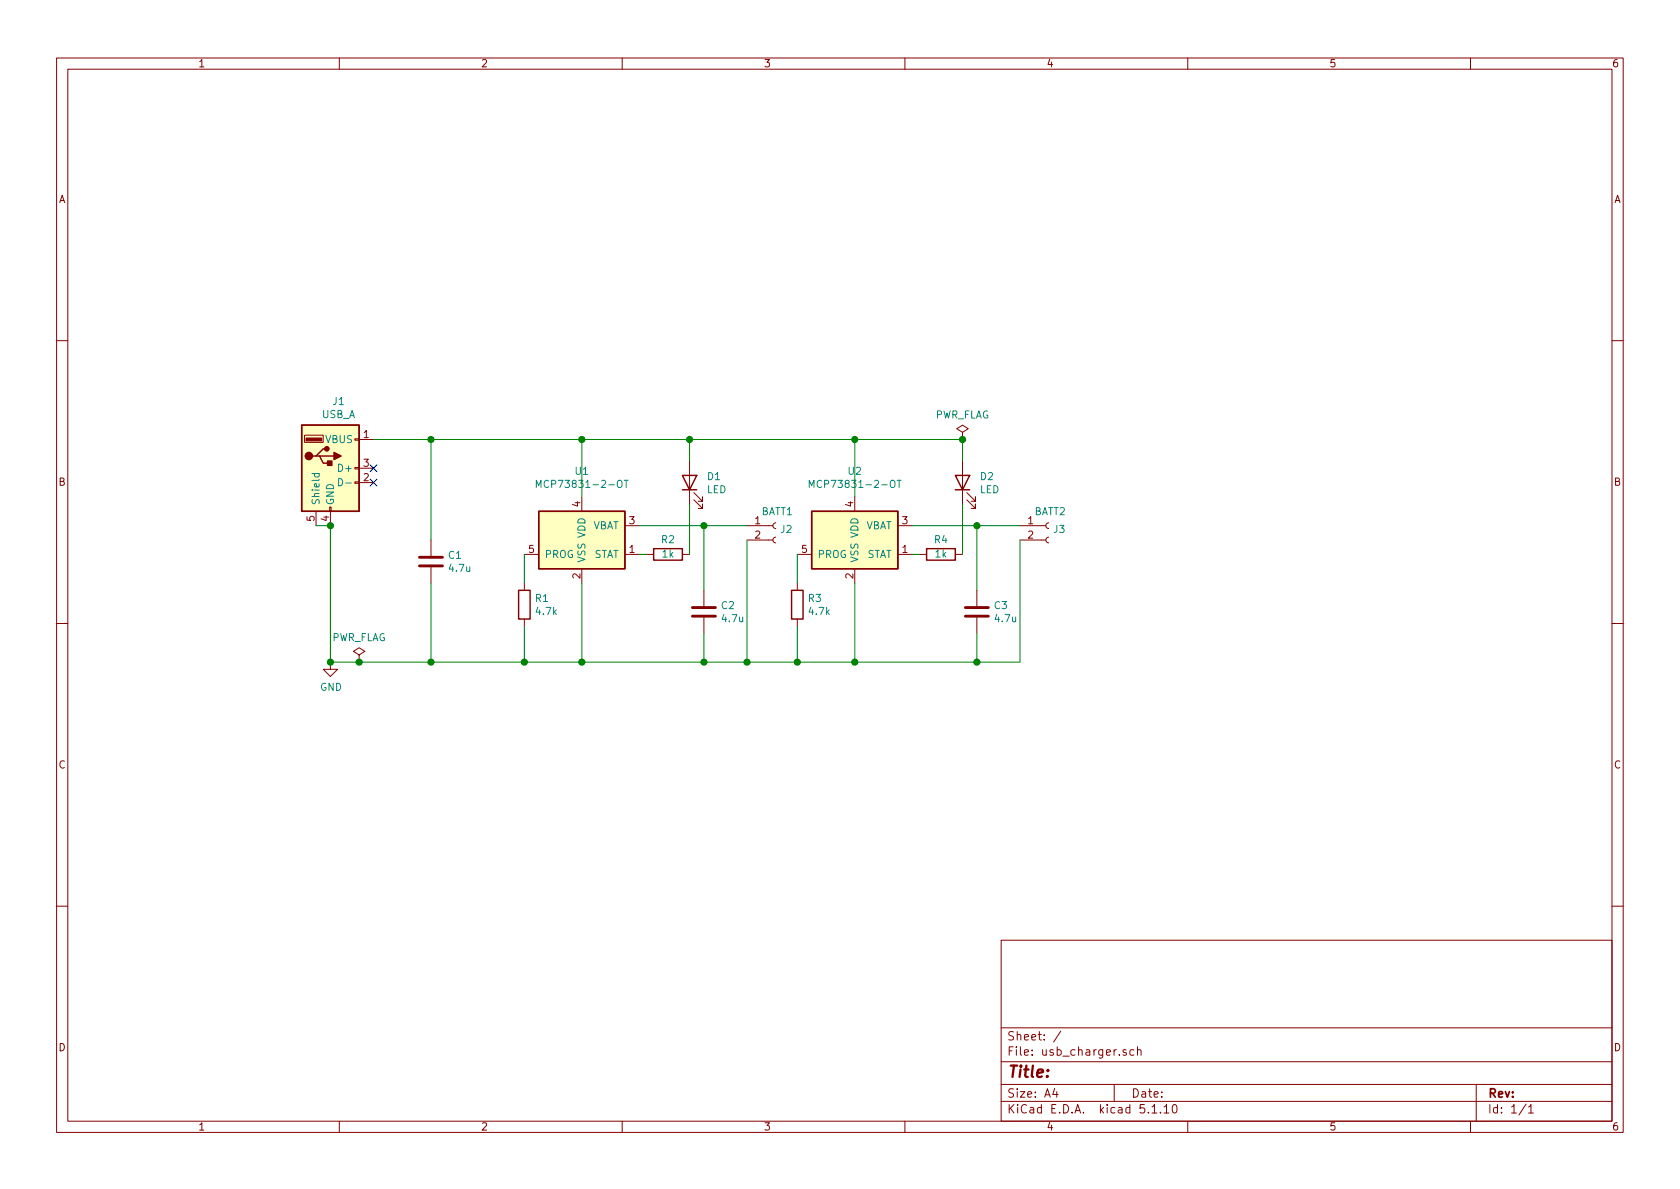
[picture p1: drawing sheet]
EESchema Schematic File Version 4
EELAYER 30 0
EELAYER END
$Descr A4 11693 8268
encoding utf-8
Sheet 1 1
Title ""
Date ""
Rev ""
Comp ""
Comment1 ""
Comment2 ""
Comment3 ""
Comment4 ""
$EndDescr
$Comp
L Battery_Management:MCP73831-2-OT U1
U 1 1
P 4050 3750
F 0 "U1" H 4050 4231 50  0000 C CNN
F 1 "MCP73831-2-OT" H 4050 4140 50  0000 C CNN
F 2 "TO_SOT_Packages_SMD:SOT-23-5_HandSoldering" H 4100 3500 50  0001 L CIN
F 3 "http://ww1.microchip.com/downloads/en/DeviceDoc/20001984g.pdf" H 3900 3700 50  0001 C CNN
	1    4050 3750
	1    0    0    -1  
$EndComp
$Comp
L Connector:USB_A J1
U 1 1
P 2300 3250
F 0 "J1" H 2357 3717 50  0000 C CNN
F 1 "USB_A" H 2357 3626 50  0000 C CNN
F 2 "Connect:USB_A" H 2450 3200 50  0001 C CNN
F 3 " ~" H 2450 3200 50  0001 C CNN
	1    2300 3250
	1    0    0    -1  
$EndComp
$Comp
L Device:C C1
U 1 1
P 3000 3900
F 0 "C1" H 3115 3946 50  0000 L CNN
F 1 "4.7u" H 3115 3855 50  0000 L CNN
F 2 "Capacitors_SMD:C_0603_HandSoldering" H 3038 3750 50  0001 C CNN
F 3 "~" H 3000 3900 50  0001 C CNN
	1    3000 3900
	1    0    0    -1  
$EndComp
$Comp
L Device:R R1
U 1 1
P 3650 4200
F 0 "R1" H 3720 4246 50  0000 L CNN
F 1 "4.7k" H 3720 4155 50  0000 L CNN
F 2 "Resistors_SMD:R_0603_HandSoldering" V 3580 4200 50  0001 C CNN
F 3 "~" H 3650 4200 50  0001 C CNN
	1    3650 4200
	1    0    0    -1  
$EndComp
Wire Wire Line
	4050 4050 4050 4600
Wire Wire Line
	2200 3650 2300 3650
Wire Wire Line
	2300 3650 2300 4600
Wire Wire Line
	2300 4600 2500 4600
Connection ~ 2300 3650
Connection ~ 4050 4600
$Comp
L power:PWR_FLAG #FLG01
U 1 1
P 2500 4600
F 0 "#FLG01" H 2500 4675 50  0001 C CNN
F 1 "PWR_FLAG" H 2500 4773 50  0000 C CNN
F 2 "" H 2500 4600 50  0001 C CNN
F 3 "~" H 2500 4600 50  0001 C CNN
	1    2500 4600
	1    0    0    -1  
$EndComp
Connection ~ 2500 4600
Wire Wire Line
	2500 4600 3000 4600
NoConn ~ 2600 3250
NoConn ~ 2600 3350
Wire Wire Line
	2600 3050 3000 3050
$Comp
L Device:LED D1
U 1 1
P 4800 3350
F 0 "D1" V 4839 3232 50  0000 R CNN
F 1 "LED" V 4748 3232 50  0000 R CNN
F 2 "LEDs:LED_0603_HandSoldering" H 4800 3350 50  0001 C CNN
F 3 "~" H 4800 3350 50  0001 C CNN
	1    4800 3350
	0    -1   -1   0   
$EndComp
Wire Wire Line
	4050 3450 4050 3050
Connection ~ 4050 3050
Wire Wire Line
	3650 4050 3650 3850
Wire Wire Line
	3650 4350 3650 4600
Connection ~ 3650 4600
Wire Wire Line
	3650 4600 4050 4600
Wire Wire Line
	3000 4050 3000 4600
Connection ~ 3000 4600
Wire Wire Line
	3000 4600 3650 4600
Wire Wire Line
	3000 3050 3000 3750
Connection ~ 3000 3050
Wire Wire Line
	3000 3050 4050 3050
Wire Wire Line
	4050 3050 4800 3050
Wire Wire Line
	4800 3200 4800 3050
Connection ~ 4800 3050
Wire Wire Line
	4800 3500 4800 3850
$Comp
L Device:R R2
U 1 1
P 4650 3850
F 0 "R2" V 4750 3850 50  0000 C CNN
F 1 "1k" V 4650 3850 50  0000 C CNN
F 2 "Resistors_SMD:R_0603_HandSoldering" V 4580 3850 50  0001 C CNN
F 3 "~" H 4650 3850 50  0001 C CNN
	1    4650 3850
	0    -1   -1   0   
$EndComp
Wire Wire Line
	4450 3850 4500 3850
$Comp
L Connector:Conn_01x02_Female J2
U 1 1
P 5400 3650
F 0 "J2" H 5428 3626 50  0000 L CNN
F 1 "BATT1" H 5300 3750 50  0000 L CNN
F 2 "Connectors_Molex:Molex_PicoBlade_53047-0210_02x1.25mm_Straight" H 5400 3650 50  0001 C CNN
F 3 "~" H 5400 3650 50  0001 C CNN
	1    5400 3650
	1    0    0    -1  
$EndComp
Wire Wire Line
	5200 3750 5200 4600
Wire Wire Line
	4050 4600 4900 4600
Wire Wire Line
	4450 3650 4900 3650
$Comp
L Device:C C2
U 1 1
P 4900 4250
F 0 "C2" H 5015 4296 50  0000 L CNN
F 1 "4.7u" H 5015 4205 50  0000 L CNN
F 2 "Capacitors_SMD:C_0603_HandSoldering" H 4938 4100 50  0001 C CNN
F 3 "~" H 4900 4250 50  0001 C CNN
	1    4900 4250
	1    0    0    -1  
$EndComp
Wire Wire Line
	4900 4100 4900 3650
Connection ~ 4900 3650
Wire Wire Line
	4900 3650 5200 3650
Wire Wire Line
	4900 4400 4900 4600
Connection ~ 4900 4600
Wire Wire Line
	4900 4600 5200 4600
$Comp
L Battery_Management:MCP73831-2-OT U2
U 1 1
P 5950 3750
F 0 "U2" H 5950 4231 50  0000 C CNN
F 1 "MCP73831-2-OT" H 5950 4140 50  0000 C CNN
F 2 "TO_SOT_Packages_SMD:SOT-23-5_HandSoldering" H 6000 3500 50  0001 L CIN
F 3 "http://ww1.microchip.com/downloads/en/DeviceDoc/20001984g.pdf" H 5800 3700 50  0001 C CNN
	1    5950 3750
	1    0    0    -1  
$EndComp
$Comp
L Device:R R3
U 1 1
P 5550 4200
F 0 "R3" H 5620 4246 50  0000 L CNN
F 1 "4.7k" H 5620 4155 50  0000 L CNN
F 2 "Resistors_SMD:R_0603_HandSoldering" V 5480 4200 50  0001 C CNN
F 3 "~" H 5550 4200 50  0001 C CNN
	1    5550 4200
	1    0    0    -1  
$EndComp
Wire Wire Line
	5950 4050 5950 4600
$Comp
L Device:LED D2
U 1 1
P 6700 3350
F 0 "D2" V 6739 3232 50  0000 R CNN
F 1 "LED" V 6648 3232 50  0000 R CNN
F 2 "LEDs:LED_0603_HandSoldering" H 6700 3350 50  0001 C CNN
F 3 "~" H 6700 3350 50  0001 C CNN
	1    6700 3350
	0    -1   -1   0   
$EndComp
Wire Wire Line
	5550 4050 5550 3850
Wire Wire Line
	5550 4350 5550 4600
Wire Wire Line
	6700 3500 6700 3850
$Comp
L Device:R R4
U 1 1
P 6550 3850
F 0 "R4" V 6650 3850 50  0000 C CNN
F 1 "1k" V 6550 3850 50  0000 C CNN
F 2 "Resistors_SMD:R_0603_HandSoldering" V 6480 3850 50  0001 C CNN
F 3 "~" H 6550 3850 50  0001 C CNN
	1    6550 3850
	0    -1   -1   0   
$EndComp
Wire Wire Line
	6350 3850 6400 3850
$Comp
L Connector:Conn_01x02_Female J3
U 1 1
P 7300 3650
F 0 "J3" H 7328 3626 50  0000 L CNN
F 1 "BATT2" H 7200 3750 50  0000 L CNN
F 2 "Connectors_Molex:Molex_PicoBlade_53047-0210_02x1.25mm_Straight" H 7300 3650 50  0001 C CNN
F 3 "~" H 7300 3650 50  0001 C CNN
	1    7300 3650
	1    0    0    -1  
$EndComp
Wire Wire Line
	7100 3750 7100 4600
Wire Wire Line
	6350 3650 6800 3650
$Comp
L Device:C C3
U 1 1
P 6800 4250
F 0 "C3" H 6915 4296 50  0000 L CNN
F 1 "4.7u" H 6915 4205 50  0000 L CNN
F 2 "Capacitors_SMD:C_0603_HandSoldering" H 6838 4100 50  0001 C CNN
F 3 "~" H 6800 4250 50  0001 C CNN
	1    6800 4250
	1    0    0    -1  
$EndComp
Wire Wire Line
	6800 4100 6800 3650
Connection ~ 6800 3650
Wire Wire Line
	6800 3650 7100 3650
Wire Wire Line
	6800 4400 6800 4600
Wire Wire Line
	4800 3050 5950 3050
Wire Wire Line
	6700 3050 6700 3200
$Comp
L power:PWR_FLAG #FLG02
U 1 1
P 6700 3050
F 0 "#FLG02" H 6700 3125 50  0001 C CNN
F 1 "PWR_FLAG" H 6700 3223 50  0000 C CNN
F 2 "" H 6700 3050 50  0001 C CNN
F 3 "~" H 6700 3050 50  0001 C CNN
	1    6700 3050
	1    0    0    -1  
$EndComp
Connection ~ 6700 3050
Wire Wire Line
	7100 4600 6800 4600
Connection ~ 5200 4600
Connection ~ 5550 4600
Wire Wire Line
	5550 4600 5200 4600
Connection ~ 5950 4600
Wire Wire Line
	5950 4600 5550 4600
Connection ~ 6800 4600
Wire Wire Line
	6800 4600 5950 4600
Wire Wire Line
	5950 3450 5950 3050
Connection ~ 5950 3050
Wire Wire Line
	5950 3050 6700 3050
$Comp
L power:GND #PWR?
U 1 1
P 2300 4600
F 0 "#PWR?" H 2300 4350 50  0001 C CNN
F 1 "GND" H 2305 4427 50  0000 C CNN
F 2 "" H 2300 4600 50  0001 C CNN
F 3 "" H 2300 4600 50  0001 C CNN
	1    2300 4600
	1    0    0    -1  
$EndComp
Connection ~ 2300 4600
$EndSCHEMATC
